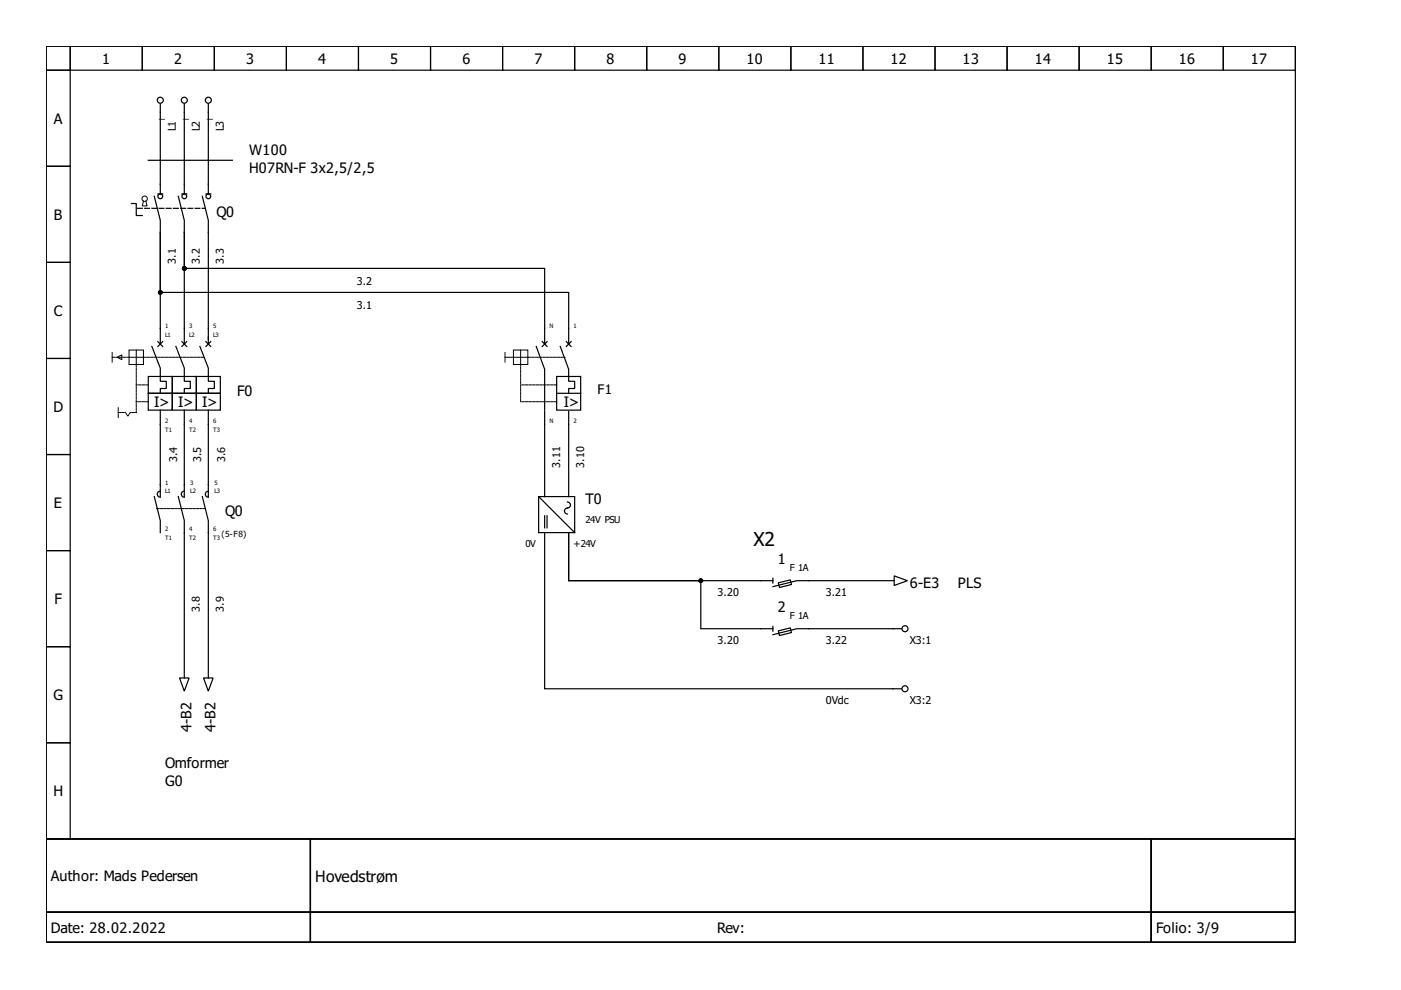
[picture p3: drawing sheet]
<svg xmlns="http://www.w3.org/2000/svg" width="297mm" height="210mm" viewBox="0 0 297 210" stroke-linecap="round" stroke-linejoin="round" font-family="sans-serif">
<g fill="none" stroke="#000" stroke-width=".25">
<path d="M9.8 9.8h264.8v168.1h-264.8zM9.8 9.8h5.1v5.1h-5.1zM9.8 14.9h5.1v20.4h-5.1zM14.9 9.8h15.3v5.1h-15.3zM30.2 9.8h15.2v5.1h-15.2zM45.4 9.8h15.3v5.1h-15.3zM60.7 9.8h15.3v5.1h-15.3zM76 9.8h15.3v5.1h-15.3zM91.3 9.8h15.3v5.1h-15.3zM106.6 9.8h15.2v5.1h-15.2zM121.8 9.8h15.3v5.1h-15.3zM137.1 9.8h15.3v5.1h-15.3z"/>
<path d="M152.4 9.8h15.3v5.1h-15.3zM167.7 9.8h15.3v5.1h-15.3zM183 9.8h15.2v5.1h-15.2zM198.2 9.8h15.3v5.1h-15.3zM213.5 9.8h15.3v5.1h-15.3zM228.8 9.8h15.3v5.1h-15.3zM244.1 9.8h15.3v5.1h-15.3zM259.4 9.8h15.2v5.1h-15.2zM9.8 35.3h5.1v20.3h-5.1zM31.4 34h17.9M34 22v19.1M39.1 22v19.1"/>
<path d="M44.2 22v19.1M9.8 55.6h5.1v20.4h-5.1zM27.9 43.2h1v2.5h1.3M32.7 41.6l1.3 5.1v2.6M33.5 41.1h1M34 49.3v12.7h86.6v10.9M34 49.3v23.6M37.8 41.6l1.3 5.1v2.6M38.6 41.1h1M39.1 49.3v23.6M39.1 49.3v7.6h76.4v16M42.9 41.6l1.3 5.1v26.2"/>
<path d="M43.7 41.1h1M9.8 76h5.1v20.4h-5.1zM31.4 79.8h5.1v3.6h-5.1zM32.2 73.5l1.8 4.5v2.8h1.3v1.6h-1.3v1M33.5 72.4l1 1.1M34.5 72.4l-1 1.1M36.5 79.8h5.1v3.6h-5.1zM37.3 73.5l1.8 4.5v2.8h1.2v1.6h-1.2v1M38.6 72.4l1 1.1M39.6 72.4l-1 1.1M41.6 79.8h5.1v3.6h-5.1zM42.4 73.5l1.8 4.5v2.8h1.2v1.6h-1.2v1"/>
<path d="M43.7 72.4l1 1.1M44.7 72.4l-1 1.1M113.7 73.5l1.8 4.8v8.7M115 72.4l1 1.1M116 72.4l-1 1.1M118 79.8h5.1v7.2h-5.1zM118.8 73.5l1.8 4.8v2.5h1.2v1.6h-1.2v1M120.1 72.4l1 1.1M121.1 72.4l-1 1.1M9.8 96.4h5.1v20.3h-5.1zM31.4 83.4h5.1v3.6h-5.1zM34 87v18.3"/>
<path d="M36.5 83.4h5.1v3.6h-5.1zM39.1 87v18.3M41.6 83.4h5.1v3.6h-5.1zM44.2 87v18.3M115.5 87.2v18.1M118 83.4h5.1M120.6 87.2v18.1M9.8 116.7h5.1v20.4h-5.1zM32.7 105.3l1.3 5.1v2.5M34 104.1a.64 .64 0 0 0-.7 .7 .64 .64 0 0 0 .7 .6M37.8 105.3l1.3 5.1v32.3M39.1 104.1a.64 .64 0 0 0-.7 .7 .64 .64 0 0 0 .7 .6"/>
<path d="M42.9 105.3l1.3 5.1v32.3M44.2 104.1a.64 .64 0 0 0-.7 .7 .64 .64 0 0 0 .7 .6M114.2 105.3h7.6v7.6h-7.6zM114.2 105.3l7.6 7.6M115.5 112.9v33.1h75.6M115.5 109.4v2.5M116 109.4v2.5M120.3 106.4a.68 .68 0 0 1 .6 .8 .68 .68 0 0 1-.8 .6 .64 .64 0 0 0-.4 .7 .64 .64 0 0 0 .6 .5M9.8 137.1h5.1v20.4h-5.1zM163.9 123.1h-43.3v-10.2v10.2h28v10.2h15.3M163.9 122.6v1M163.9 132.8v1"/>
<path d="M165 133.8l2.6-.7 .2 1-2.5 .7zM165 123.6l2.6-.7 .2 1-2.5 .7zM188.6 123.1h-19.6l-5.1 1.3M188.8 123.1h.8M189.6 122.1l2.8 1-2.8 1zM191.1 133.3h-22.1l-5.1 1.3M9.8 157.5h5.1v20.4h-5.1zM38.1 143.7h2l-1 2.8zM39.1 143v.7M43.2 143.7h2l-1 2.8zM44.2 143v.7M9.8 177.9h264.8v21.9h-264.8z"/>
<path d="M9.8 177.9h56v15.5h-56zM65.8 177.9h178.3v15.5h-178.3zM244.1 177.9h30.5v15.5h-30.5zM9.8 193.4h56v6.4h-56zM65.8 193.4h178.3v6.4h-178.3zM244.1 193.4h30.5v6.4h-30.5z"/>
<circle cx="34" cy="21.2" r=".64"/>
<circle cx="39.1" cy="21.2" r=".64"/>
<circle cx="44.2" cy="21.2" r=".64"/>
<circle cx="34" cy="41.6" r=".51"/>
<circle cx="39.1" cy="41.6" r=".51"/>
<circle cx="44.2" cy="41.6" r=".51"/>
<circle cx="191.9" cy="133.3" r=".64"/>
<circle cx="191.9" cy="146" r=".64"/>
</g>
<g fill="none" stroke="#000" stroke-width=".21">
<path d="M30.4 42.6l-.2 1.1h1l-.3-1.1M23.8 74.7v2.1M24.8 75.7l1-.5v1.1zM27.4 74.2h3v3.1h-3zM27.4 75.7h3M28.9 74.2v3.1M107.1 75.7h4.8M107.1 74.7v2.1M108.9 74.2h3v3.1h-3zM110.4 74.2v3.1M25.1 86.4v2.1"/>
<circle cx="30.7" cy="42.1" r=".57"/>
</g>
<path d="M29.1 44.2h14.3" fill="none" stroke="#000" stroke-width=".25" stroke-dasharray="1 .5"/>
<path d="M23.8 75.7h3.6M28.9 77.3v10.2M30.4 75.7h12.8M112 75.7h7.8M25.1 87.5h1.5l.5 .7 .5-.7h1.3M31.4 81.6h-2.5M31.4 85.2h-2.5M118 85.2h-7.6v-7.9M118 81.6h-7.6M33.2 107.8h10.2" fill="none" stroke="#000" stroke-width=".21" stroke-dasharray=".5 .3"/>
<g fill="#000" stroke="#000" stroke-width=".25">
<circle cx="39.1" cy="56.9" r=".38"/>
<circle cx="34" cy="62" r=".38"/>
<circle cx="148.6" cy="123.1" r=".38"/>
</g>
<text font-size="4.1" x="159.8" y="115.7">X2</text>
<text font-size="3.3" x="66.8" y="186.9">Hovedstrøm</text>
<g font-size="3.1">
<text x="21.6" y="13.5">1</text>
<text x="36.9" y="13.5">2</text>
<text x="52.2" y="13.5">3</text>
<text x="67.5" y="13.5">4</text>
<text x="82.8" y="13.5">5</text>
<text x="98" y="13.5">6</text>
<text x="113.3" y="13.5">7</text>
<text x="128.6" y="13.5">8</text>
<text x="143.9" y="13.5">9</text>
<text x="158.3" y="13.5">10</text>
<text x="173.5" y="13.5">11</text>
<text x="188.8" y="13.5">12</text>
<text x="204.1" y="13.5">13</text>
<text x="219.4" y="13.5">14</text>
<text x="234.7" y="13.5">15</text>
<text x="249.9" y="13.5">16</text>
<text x="265.2" y="13.5">17</text>
<text x="11.4" y="26.2">A</text>
<text x="52.8" y="33">W100</text>
<text x="52.8" y="36.8">H07RN-F 3x2,5/2,5</text>
<text x="11.4" y="46.6">B</text>
<text x="45.9" y="46.1">Q0</text>
<text x="11.4" y="67">C</text>
<text x="50.3" y="83.9">F0</text>
<text x="11.3" y="87.3">D</text>
<text x="32.7" y="86.2">I&gt;</text>
<text x="37.8" y="86.2">I&gt;</text>
<text x="42.9" y="86.2">I&gt;</text>
<text x="119.6" y="86.2">I&gt;</text>
<text x="11.4" y="107.7">E</text>
<text x="124.1" y="106.8">T0</text>
<text x="47.7" y="109.4">Q0</text>
<text x="164.9" y="119.6">1</text>
<text x="192.9" y="124.6">6-E3</text>
<text x="203.1" y="124.6">PLS</text>
<text x="11.6" y="128.1">F</text>
<text x="164.9" y="129.7">2</text>
<text x="11.3" y="148.5">G</text>
<text x="40.6" y="155.2" transform="rotate(-90 40.6 155.2)">4-B2</text>
<text x="45.7" y="155.2" transform="rotate(-90 45.7 155.2)">4-B2</text>
<text x="35" y="162.8">Omformer</text>
<text x="35" y="166.7">G0</text>
<text x="11.3" y="168.8">H</text>
<text x="10.8" y="186.8">Author: Mads Pedersen</text>
<text x="10.8" y="197.7">Date: 28.02.2022</text>
<text x="152" y="197.7">Rev:</text>
<text x="245.1" y="197.7">Folio: 3/9</text>
</g>
<text font-size="2.8" x="126.7" y="83.6">F1</text>
<g font-size="2.3">
<text x="33.7" y="24.9">_</text>
<text x="37.3" y="27.9" transform="rotate(-90 37.3 27.9)">L1</text>
<text x="38.8" y="24.9">_</text>
<text x="42.4" y="27.9" transform="rotate(-90 42.4 27.9)">L2</text>
<text x="43.9" y="24.9">_</text>
<text x="47.5" y="27.9" transform="rotate(-90 47.5 27.9)">L3</text>
<text x="37.3" y="55.9" transform="rotate(-90 37.3 55.9)">3.1</text>
<text x="42.4" y="55.9" transform="rotate(-90 42.4 55.9)">3.2</text>
<text x="47.5" y="55.9" transform="rotate(-90 47.5 55.9)">3.3</text>
<text x="75.6" y="60.5">3.2</text>
<text x="75.6" y="65.6">3.1</text>
<text x="37.5" y="98" transform="rotate(-90 37.5 98)">3.4</text>
<text x="42.6" y="98" transform="rotate(-90 42.6 98)">3.5</text>
<text x="47.7" y="98" transform="rotate(-90 47.7 98)">3.6</text>
<text x="118.8" y="99.2" transform="rotate(-90 118.8 99.2)">3.11</text>
<text x="123.9" y="99.2" transform="rotate(-90 123.9 99.2)">3.10</text>
<text x="42.4" y="129.7" transform="rotate(-90 42.4 129.7)">3.8</text>
<text x="47.5" y="129.7" transform="rotate(-90 47.5 129.7)">3.9</text>
<text x="152.1" y="126.4">3.20</text>
<text x="175.1" y="126.4">3.21</text>
<text x="152.1" y="136.6">3.20</text>
<text x="175.1" y="136.6">3.22</text>
<text x="192.9" y="136.6">X3:1</text>
<text x="175.1" y="149.3">0Vdc</text>
<text x="192.9" y="149.3">X3:2</text>
</g>
<g font-size="2">
<text x="124.1" y="110.9">24V PSU</text>
<text x="111.4" y="116">0V</text>
<text x="121.6" y="116">+24V</text>
<text x="167.4" y="121.1">F 1A</text>
<text x="167.4" y="131.3">F 1A</text>
</g>
<text font-size="1.8" x="47" y="113.9">(5-F8)</text>
<g font-size="1.3">
<text x="35" y="69.6">1</text>
<text x="35" y="71.4">L1</text>
<text x="40.1" y="69.6">3</text>
<text x="40.1" y="71.4">L2</text>
<text x="45.2" y="69.6">5</text>
<text x="45.2" y="71.4">L3</text>
<text x="116.5" y="69.6">N</text>
<text x="121.6" y="69.6">1</text>
<text x="35" y="89.8">2</text>
<text x="40.1" y="89.8">4</text>
<text x="45.2" y="89.8">6</text>
<text x="116.5" y="89.8">N</text>
<text x="121.6" y="89.8">2</text>
<text x="35" y="91.5">T1</text>
<text x="40.1" y="91.5">T2</text>
<text x="45.2" y="91.5">T3</text>
<text x="35" y="102.7">1</text>
<text x="35" y="104.5">L1</text>
<text x="40.3" y="102.7">3</text>
<text x="40.3" y="104.5">L2</text>
<text x="45.4" y="102.7">5</text>
<text x="45.4" y="104.5">L3</text>
<text x="35" y="112.7">2</text>
<text x="40.1" y="112.7">4</text>
<text x="45.2" y="112.7">6</text>
<text x="35" y="114.5">T1</text>
<text x="40.1" y="114.5">T2</text>
<text x="45.2" y="114.5">T3</text>
</g>
</svg>
